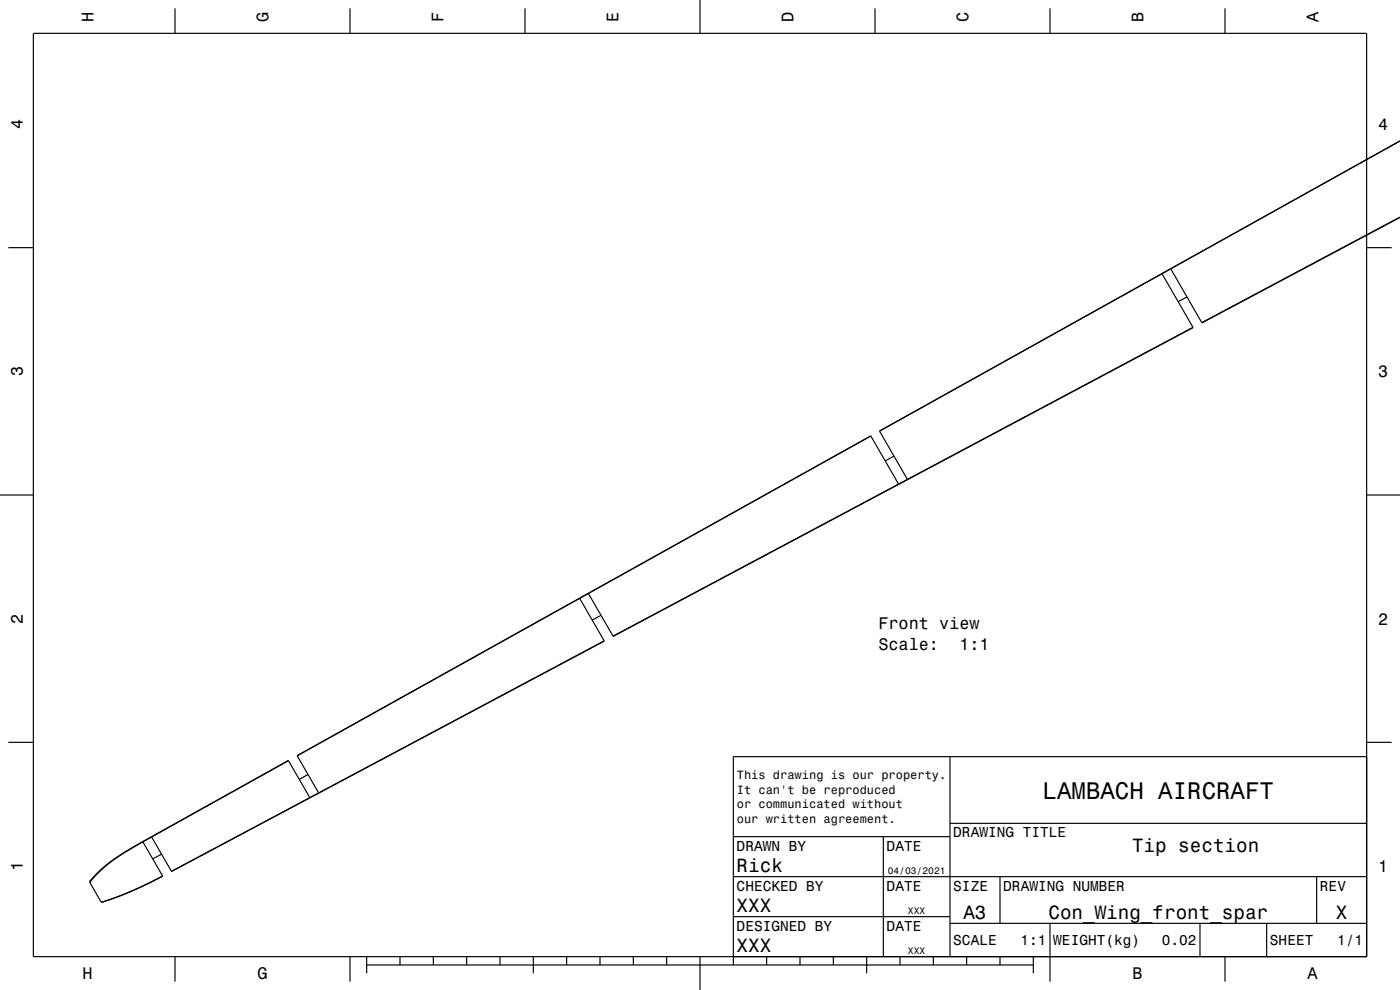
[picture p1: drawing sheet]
<svg xmlns="http://www.w3.org/2000/svg" width="420mm" height="297mm" viewBox="0 0 420 297" stroke-linecap="round" stroke-linejoin="round" font-family="sans-serif">
<g fill="none" stroke="#000" stroke-width=".35">
<path d="M10 10h400v277h-400zM52.5 2.5v7.5M105 2.5v7.5M157.5 2.5v7.5M210 0v10M262.5 2.5v7.5M315 2.5v7.5M367.5 2.5v7.5M420 42.3l-156.1 87.1M420 42.3l-68.8 38.4M2.5 74.3h7.5M410 74.3h7.5"/>
<path d="M420 65.2l-59.5 31.6M420 65.1l-59.5 31.7M348.6 82.1l9.3 16.1M351.2 80.6l-87.3 48.8M351.2 80.7l9.3 16.1M356.1 89.1l-2.6 1.4M357.9 98.2l-174 92.6M261.3 130.8l-172.1 96M261.3 130.8l-87.4 48.7 7.4 12.8M261.3 130.8l8.3 14.4M263.9 129.4l8.3 14.4M268.2 136.8l-2.6 1.5"/>
<path d="M0 148.5h10M410 148.5h10M173.9 179.5l-84.7 47.3M176.5 178.1l7.4 12.7M180.3 184.6l-2.6 1.4M181.3 192.3l-85.7 45.6M181.3 192.3l-129.9 69.1M2.5 222.7h7.5M86.5 228.2l-41 22.9 5.9 10.3M86.5 228.2l-43.6 24.4M86.5 228.2l6.4 11.1M89.2 226.8l6.4 11.1-44.2 23.5"/>
<path d="M92.4 232.4l-2.6 1.4M285 227v60M410 222.7h7.5M410 227h-190v62.5M42.9 252.6a48.4 48.4 0 0 0-16 12.1M42.9 252.6l5.9 10.2M45.4 251a73.3 73.3 0 0 0-16 10.7l-2.5 2.7v.3M48.5 256.2l-2.7 1.5M220 251h65M265 251v36M285 247h125M26.9 264.7l3.5 6"/>
<path d="M48.8 262.8a91.4 91.4 0 0 1-18.4 7.9M48.8 262.8l-9.7 4.7-8.7 3.2M220 275h65M220 263h190M285 277h125M300 263v14M315 277v17.5M360 277v10M380 277v10M395 263v14M52.5 287v7.5M105 287v7.5"/>
<path d="M110 289.5h200M110 287v5M120 287v2.5M130 287v2.5M140 287v2.5M150 287v2.5M160 287v5M170 287v2.5M180 287v2.5M190 287v2.5M200 287v2.5M210 287v10"/>
<path d="M230 287v2.5M240 287v2.5M250 287v2.5M260 287v5M270 287v2.5M280 287v2.5M290 287v2.5M300 287v2.5M310 287v5M367.5 287v7.5"/>
</g>
<path d="M42.8 252.5l.1 .1" fill="none" stroke="#000" stroke-width=".3"/>
<text font-size="7.2" x="312.8" y="239.6">LAMBACH AIRCRAFT</text>
<g font-size="5.8">
<text x="339.6" y="255.6">Tip section</text>
<text x="221" y="261.6">Rick</text>
<text x="221" y="273.6">XXX</text>
<text x="289" y="275.6">A3</text>
<text x="314.5" y="275.6">Con_Wing_front_spar</text>
<text x="400.8" y="275.6">X</text>
<text x="221" y="285.6">XXX</text>
</g>
<g font-size="5">
<text x="28.1" y="6.5" transform="rotate(-90 28.1 6.5)">H</text>
<text x="80.6" y="6.5" transform="rotate(-90 80.6 6.5)">G</text>
<text x="133.1" y="6.5" transform="rotate(-90 133.1 6.5)">F</text>
<text x="185.6" y="6.5" transform="rotate(-90 185.6 6.5)">E</text>
<text x="238.1" y="6.5" transform="rotate(-90 238.1 6.5)">D</text>
<text x="290.6" y="6.5" transform="rotate(-90 290.6 6.5)">C</text>
<text x="343.1" y="6.5" transform="rotate(-90 343.1 6.5)">B</text>
<text x="395.6" y="6.5" transform="rotate(-90 395.6 6.5)">A</text>
<text x="6.8" y="38.7" transform="rotate(-90 6.8 38.7)">4</text>
<text x="413.5" y="39">4</text>
<text x="6.8" y="112.9" transform="rotate(-90 6.8 112.9)">3</text>
<text x="413.5" y="113.2">3</text>
<text x="6.8" y="187.1" transform="rotate(-90 6.8 187.1)">2</text>
<text x="263.5" y="188.8">Front view</text>
<text x="413.5" y="187.4">2</text>
<text x="263.5" y="194.9">Scale:</text>
<text x="287.8" y="194.9">1:1</text>
<text x="6.8" y="261.3" transform="rotate(-90 6.8 261.3)">1</text>
<text x="413.5" y="261.6">1</text>
<text x="24.7" y="293.8">H</text>
<text x="77.2" y="293.8">G</text>
<text x="339.7" y="293.8">B</text>
<text x="392.2" y="293.8">A</text>
</g>
<g font-size="4.3">
<text x="286" y="251.2">DRAWING TITLE</text>
<text x="221" y="255.2">DRAWN BY</text>
<text x="266" y="255.2">DATE</text>
<text x="221" y="267.2">CHECKED BY</text>
<text x="266" y="267.2">DATE</text>
<text x="286" y="267.2">SIZE</text>
<text x="301" y="267.2">DRAWING NUMBER</text>
<text x="396" y="267.2">REV</text>
<text x="221" y="279.2">DESIGNED BY</text>
<text x="266" y="279.2">DATE</text>
<text x="286" y="283.6">SCALE</text>
<text x="306.2" y="283.6">1:1</text>
<text x="316" y="283.6">WEIGHT(kg)</text>
<text x="348.6" y="283.6">0.02</text>
<text x="381" y="283.6">SHEET</text>
<text x="401.2" y="283.6">1/1</text>
</g>
<g font-size="3.6">
<text x="221.1" y="233.8">This drawing is our property.</text>
<text x="221.1" y="238.1">It can't be reproduced</text>
<text x="221.1" y="242.5">or communicated without</text>
<text x="221.1" y="246.8">our written agreement.</text>
</g>
<g font-size="2.9">
<text x="266.3" y="262.3">04/03/2021</text>
<text x="272.4" y="274.3">XXX</text>
<text x="272.4" y="286.3">XXX</text>
</g>
</svg>
